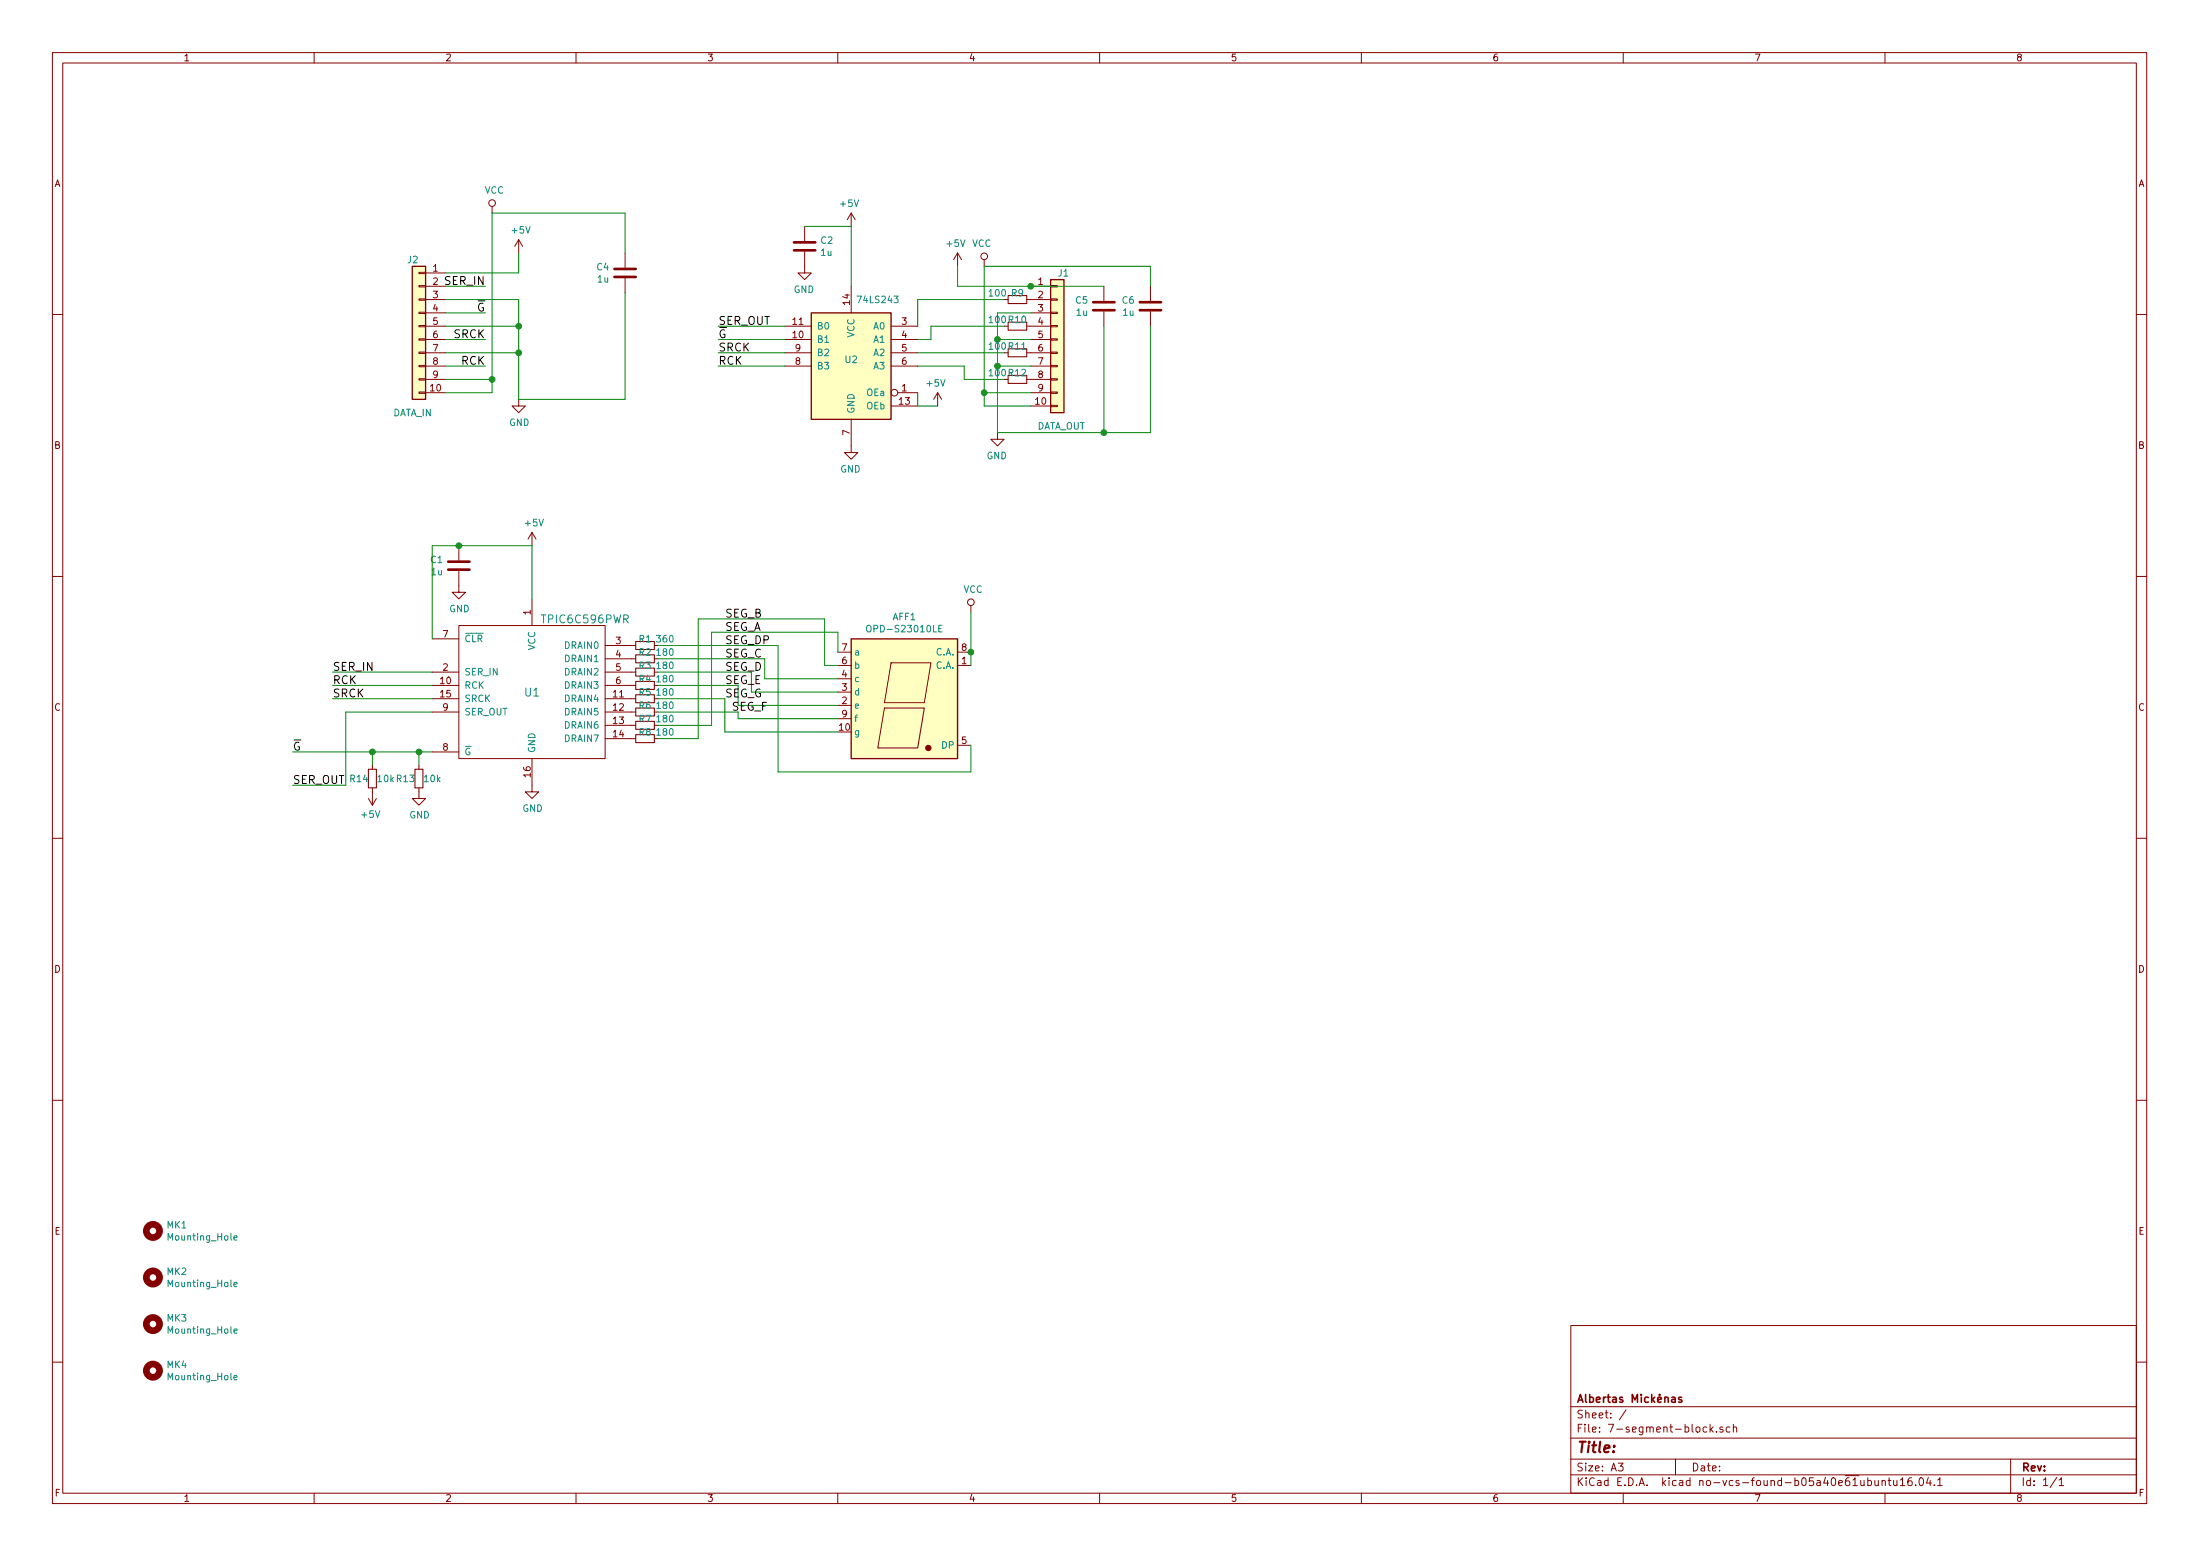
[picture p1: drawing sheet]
EESchema Schematic File Version 4
LIBS:power
LIBS:device
LIBS:linear
LIBS:regul
LIBS:adc-dac
LIBS:memory
LIBS:xilinx
LIBS:microcontrollers
LIBS:dsp
LIBS:microchip
LIBS:analog_switches
LIBS:motorola
LIBS:texas
LIBS:intel
LIBS:audio
LIBS:interface
LIBS:digital-audio
LIBS:philips
LIBS:cypress
LIBS:siliconi
LIBS:opto
LIBS:atmel
LIBS:contrib
LIBS:7-segment-block-cache
EELAYER 26 0
EELAYER END
$Descr A3 16535 11693
encoding utf-8
Sheet 1 1
Title ""
Date ""
Rev ""
Comp "Albertas Mickėnas"
Comment1 ""
Comment2 ""
Comment3 ""
Comment4 ""
$EndDescr
$Comp
L 7-seg:OPD-S23010LE AFF1
U 1 1
P 6800 5300
F 0 "AFF1" H 6800 5967 50  0000 C CNN
F 1 "OPD-S23010LE" H 6800 5876 50  0000 C CNN
F 2 "Displays_7-Segment:SBC18-11SURKCGKWA" H 6800 4800 50  0001 C CNN
F 3 "" H 6800 5300 50  0001 C CNN
F 4 "?" H 6800 5300 60  0001 C CNN "PartNo"
F 5 "?" H 6800 5300 60  0001 C CNN "Manufacturer"
F 6 "?" H 6800 5300 60  0001 C CNN "Distributor"
	1    6800 5300
	1    0    0    -1  
$EndComp
$Comp
L 7-seg:TPIC6C596PWR U1
U 1 1
P 4000 5200
F 0 "U1" H 4000 5200 60  0000 C CNN
F 1 "TPIC6C596PWR" H 4400 5750 60  0000 C CNN
F 2 "Housings_SOIC:SOIC-16_3.9x9.9mm_Pitch1.27mm" H 4000 5994 60  0001 C CNN
F 3 "" H 4000 5200 60  0000 C CNN
F 4 "?" H 4000 5200 60  0001 C CNN "PartNo"
F 5 "?" H 4000 5200 60  0001 C CNN "Manufacturer"
F 6 "?" H 4000 5200 60  0001 C CNN "Distributor"
	1    4000 5200
	1    0    0    -1  
$EndComp
$Comp
L device:C C1
U 1 1
P 3450 4250
F 0 "C1" H 3565 4296 50  0000 L CNN
F 1 "1u" H 3565 4205 50  0000 L CNN
F 2 "Capacitors_SMD:C_0805_HandSoldering" H 3488 4100 50  0001 C CNN
F 3 "" H 3450 4250 50  0001 C CNN
F 4 "?" H 3450 4250 60  0001 C CNN "PartNo"
F 5 "?" H 3450 4250 60  0001 C CNN "Manufacturer"
F 6 "?" H 3450 4250 60  0001 C CNN "Distributor"
	1    3450 4250
	-1   0    0    -1  
$EndComp
$Comp
L power:VCC #PWR01
U 1 1
P 3700 1600
F 0 "#PWR01" H 3700 1450 50  0001 C CNN
F 1 "VCC" H 3717 1773 50  0000 C CNN
F 2 "" H 3700 1600 50  0001 C CNN
F 3 "" H 3700 1600 50  0001 C CNN
	1    3700 1600
	1    0    0    -1  
$EndComp
$Comp
L power:+5V #PWR02
U 1 1
P 4000 4100
F 0 "#PWR02" H 4000 3950 50  0001 C CNN
F 1 "+5V" H 4015 4273 50  0000 C CNN
F 2 "" H 4000 4100 50  0001 C CNN
F 3 "" H 4000 4100 50  0001 C CNN
	1    4000 4100
	1    0    0    -1  
$EndComp
$Comp
L power:GND #PWR03
U 1 1
P 3450 4400
F 0 "#PWR03" H 3450 4150 50  0001 C CNN
F 1 "GND" H 3455 4227 50  0000 C CNN
F 2 "" H 3450 4400 50  0001 C CNN
F 3 "" H 3450 4400 50  0001 C CNN
	1    3450 4400
	1    0    0    -1  
$EndComp
$Comp
L power:GND #PWR04
U 1 1
P 4000 5900
F 0 "#PWR04" H 4000 5650 50  0001 C CNN
F 1 "GND" H 4005 5727 50  0000 C CNN
F 2 "" H 4000 5900 50  0001 C CNN
F 3 "" H 4000 5900 50  0001 C CNN
	1    4000 5900
	1    0    0    -1  
$EndComp
$Comp
L Connector:Conn_01x10 J2
U 1 1
P 3150 2450
F 0 "J2" H 3150 2950 50  0000 L CNN
F 1 "DATA_IN" H 3050 1800 50  0000 L CNN
F 2 "Connectors_IDC:IDC-Header_2x05_Pitch2.54mm_Straight" H 3150 2450 50  0001 C CNN
F 3 "~" H 3150 2450 50  0001 C CNN
F 4 "?" H 3150 2450 60  0001 C CNN "PartNo"
F 5 "?" H 3150 2450 60  0001 C CNN "Manufacturer"
F 6 "?" H 3150 2450 60  0001 C CNN "Distributor"
	1    3150 2450
	-1   0    0    -1  
$EndComp
$Comp
L power:GND #PWR05
U 1 1
P 3900 3000
F 0 "#PWR05" H 3900 2750 50  0001 C CNN
F 1 "GND" H 3905 2827 50  0000 C CNN
F 2 "" H 3900 3000 50  0001 C CNN
F 3 "" H 3900 3000 50  0001 C CNN
	1    3900 3000
	1    0    0    -1  
$EndComp
$Comp
L power:+5V #PWR06
U 1 1
P 3900 1900
F 0 "#PWR06" H 3900 1750 50  0001 C CNN
F 1 "+5V" H 3915 2073 50  0000 C CNN
F 2 "" H 3900 1900 50  0001 C CNN
F 3 "" H 3900 1900 50  0001 C CNN
	1    3900 1900
	1    0    0    -1  
$EndComp
$Comp
L Connector:Conn_01x10 J1
U 1 1
P 7950 2550
F 0 "J1" H 7950 3050 50  0000 L CNN
F 1 "DATA_OUT" H 7800 1900 50  0000 L CNN
F 2 "Connectors_IDC:IDC-Header_2x05_Pitch2.54mm_Straight" H 7950 2550 50  0001 C CNN
F 3 "~" H 7950 2550 50  0001 C CNN
F 4 "?" H 7950 2550 60  0001 C CNN "PartNo"
F 5 "?" H 7950 2550 60  0001 C CNN "Manufacturer"
F 6 "?" H 7950 2550 60  0001 C CNN "Distributor"
	1    7950 2550
	1    0    0    -1  
$EndComp
Text Label 2500 5050 0    60   ~ 0
SER_IN
Text Label 2500 5150 0    60   ~ 0
RCK
Text Label 2500 5250 0    60   ~ 0
SRCK
Text Label 2200 5650 0    60   ~ 0
~G
$Comp
L Mechanical:Mounting_Hole MK1
U 1 1
P 1150 9250
F 0 "MK1" H 1250 9296 50  0000 L CNN
F 1 "Mounting_Hole" H 1250 9205 50  0000 L CNN
F 2 "Mounting_Holes:MountingHole_3.2mm_M3" H 1150 9250 50  0001 C CNN
F 3 "" H 1150 9250 50  0001 C CNN
F 4 "?" H 1150 9250 60  0001 C CNN "PartNo"
F 5 "?" H 1150 9250 60  0001 C CNN "Manufacturer"
F 6 "?" H 1150 9250 60  0001 C CNN "Distributor"
	1    1150 9250
	1    0    0    -1  
$EndComp
$Comp
L Mechanical:Mounting_Hole MK2
U 1 1
P 1150 9600
F 0 "MK2" H 1250 9646 50  0000 L CNN
F 1 "Mounting_Hole" H 1250 9555 50  0000 L CNN
F 2 "Mounting_Holes:MountingHole_3.2mm_M3" H 1150 9600 50  0001 C CNN
F 3 "" H 1150 9600 50  0001 C CNN
F 4 "?" H 1150 9600 60  0001 C CNN "PartNo"
F 5 "?" H 1150 9600 60  0001 C CNN "Manufacturer"
F 6 "?" H 1150 9600 60  0001 C CNN "Distributor"
	1    1150 9600
	1    0    0    -1  
$EndComp
$Comp
L Mechanical:Mounting_Hole MK3
U 1 1
P 1150 9950
F 0 "MK3" H 1250 9996 50  0000 L CNN
F 1 "Mounting_Hole" H 1250 9905 50  0000 L CNN
F 2 "Mounting_Holes:MountingHole_3.2mm_M3" H 1150 9950 50  0001 C CNN
F 3 "" H 1150 9950 50  0001 C CNN
F 4 "?" H 1150 9950 60  0001 C CNN "PartNo"
F 5 "?" H 1150 9950 60  0001 C CNN "Manufacturer"
F 6 "?" H 1150 9950 60  0001 C CNN "Distributor"
	1    1150 9950
	1    0    0    -1  
$EndComp
$Comp
L Mechanical:Mounting_Hole MK4
U 1 1
P 1150 10300
F 0 "MK4" H 1250 10346 50  0000 L CNN
F 1 "Mounting_Hole" H 1250 10255 50  0000 L CNN
F 2 "Mounting_Holes:MountingHole_3.2mm_M3" H 1150 10300 50  0001 C CNN
F 3 "" H 1150 10300 50  0001 C CNN
F 4 "?" H 1150 10300 60  0001 C CNN "PartNo"
F 5 "?" H 1150 10300 60  0001 C CNN "Manufacturer"
F 6 "?" H 1150 10300 60  0001 C CNN "Distributor"
	1    1150 10300
	1    0    0    -1  
$EndComp
$Comp
L power:VCC #PWR07
U 1 1
P 7300 4600
F 0 "#PWR07" H 7300 4450 50  0001 C CNN
F 1 "VCC" H 7317 4773 50  0000 C CNN
F 2 "" H 7300 4600 50  0001 C CNN
F 3 "" H 7300 4600 50  0001 C CNN
	1    7300 4600
	1    0    0    -1  
$EndComp
$Comp
L device:R_Small R1
U 1 1
P 4850 4850
F 0 "R1" V 4800 4850 50  0000 C CNN
F 1 "360" V 4800 5000 50  0000 C CNN
F 2 "Resistors_SMD:R_0805_HandSoldering" H 4850 4850 50  0001 C CNN
F 3 "" H 4850 4850 50  0001 C CNN
F 4 "?" H 4850 4850 60  0001 C CNN "PartNo"
F 5 "?" H 4850 4850 60  0001 C CNN "Manufacturer"
F 6 "?" H 4850 4850 60  0001 C CNN "Distributor"
	1    4850 4850
	0    1    1    0   
$EndComp
$Comp
L device:R_Small R2
U 1 1
P 4850 4950
F 0 "R2" V 4800 4950 50  0000 C CNN
F 1 "180" V 4800 5100 50  0000 C CNN
F 2 "Resistors_SMD:R_0805_HandSoldering" H 4850 4950 50  0001 C CNN
F 3 "" H 4850 4950 50  0001 C CNN
F 4 "?" H 4850 4950 60  0001 C CNN "PartNo"
F 5 "?" H 4850 4950 60  0001 C CNN "Manufacturer"
F 6 "?" H 4850 4950 60  0001 C CNN "Distributor"
	1    4850 4950
	0    1    1    0   
$EndComp
$Comp
L device:R_Small R3
U 1 1
P 4850 5050
F 0 "R3" V 4800 5050 50  0000 C CNN
F 1 "180" V 4800 5200 50  0000 C CNN
F 2 "Resistors_SMD:R_0805_HandSoldering" H 4850 5050 50  0001 C CNN
F 3 "" H 4850 5050 50  0001 C CNN
F 4 "?" H 4850 5050 60  0001 C CNN "PartNo"
F 5 "?" H 4850 5050 60  0001 C CNN "Manufacturer"
F 6 "?" H 4850 5050 60  0001 C CNN "Distributor"
	1    4850 5050
	0    1    1    0   
$EndComp
$Comp
L device:R_Small R4
U 1 1
P 4850 5150
F 0 "R4" V 4800 5150 50  0000 C CNN
F 1 "180" V 4800 5300 50  0000 C CNN
F 2 "Resistors_SMD:R_0805_HandSoldering" H 4850 5150 50  0001 C CNN
F 3 "" H 4850 5150 50  0001 C CNN
F 4 "?" H 4850 5150 60  0001 C CNN "PartNo"
F 5 "?" H 4850 5150 60  0001 C CNN "Manufacturer"
F 6 "?" H 4850 5150 60  0001 C CNN "Distributor"
	1    4850 5150
	0    1    1    0   
$EndComp
$Comp
L device:R_Small R5
U 1 1
P 4850 5250
F 0 "R5" V 4800 5250 50  0000 C CNN
F 1 "180" V 4800 5400 50  0000 C CNN
F 2 "Resistors_SMD:R_0805_HandSoldering" H 4850 5250 50  0001 C CNN
F 3 "" H 4850 5250 50  0001 C CNN
F 4 "?" H 4850 5250 60  0001 C CNN "PartNo"
F 5 "?" H 4850 5250 60  0001 C CNN "Manufacturer"
F 6 "?" H 4850 5250 60  0001 C CNN "Distributor"
	1    4850 5250
	0    1    1    0   
$EndComp
$Comp
L device:R_Small R6
U 1 1
P 4850 5350
F 0 "R6" V 4800 5350 50  0000 C CNN
F 1 "180" V 4800 5500 50  0000 C CNN
F 2 "Resistors_SMD:R_0805_HandSoldering" H 4850 5350 50  0001 C CNN
F 3 "" H 4850 5350 50  0001 C CNN
F 4 "?" H 4850 5350 60  0001 C CNN "PartNo"
F 5 "?" H 4850 5350 60  0001 C CNN "Manufacturer"
F 6 "?" H 4850 5350 60  0001 C CNN "Distributor"
	1    4850 5350
	0    1    1    0   
$EndComp
$Comp
L device:R_Small R7
U 1 1
P 4850 5450
F 0 "R7" V 4800 5450 50  0000 C CNN
F 1 "180" V 4800 5600 50  0000 C CNN
F 2 "Resistors_SMD:R_0805_HandSoldering" H 4850 5450 50  0001 C CNN
F 3 "" H 4850 5450 50  0001 C CNN
F 4 "?" H 4850 5450 60  0001 C CNN "PartNo"
F 5 "?" H 4850 5450 60  0001 C CNN "Manufacturer"
F 6 "?" H 4850 5450 60  0001 C CNN "Distributor"
	1    4850 5450
	0    1    1    0   
$EndComp
$Comp
L device:R_Small R8
U 1 1
P 4850 5550
F 0 "R8" V 4800 5550 50  0000 C CNN
F 1 "180" V 4800 5700 50  0000 C CNN
F 2 "Resistors_SMD:R_0805_HandSoldering" H 4850 5550 50  0001 C CNN
F 3 "" H 4850 5550 50  0001 C CNN
F 4 "?" H 4850 5550 60  0001 C CNN "PartNo"
F 5 "?" H 4850 5550 60  0001 C CNN "Manufacturer"
F 6 "?" H 4850 5550 60  0001 C CNN "Distributor"
	1    4850 5550
	0    1    1    0   
$EndComp
$Comp
L power:GND #PWR08
U 1 1
P 6400 3350
F 0 "#PWR08" H 6400 3100 50  0001 C CNN
F 1 "GND" H 6405 3177 50  0000 C CNN
F 2 "" H 6400 3350 50  0001 C CNN
F 3 "" H 6400 3350 50  0001 C CNN
	1    6400 3350
	-1   0    0    -1  
$EndComp
Wire Wire Line
	7300 5600 7300 5800
Wire Wire Line
	4950 5150 5550 5150
Wire Wire Line
	5550 5150 5550 5300
Wire Wire Line
	5550 5300 6300 5300
Wire Wire Line
	4950 5050 5650 5050
Wire Wire Line
	5650 5050 5650 5200
Wire Wire Line
	5650 5200 6300 5200
Wire Wire Line
	6300 5100 5750 5100
Wire Wire Line
	5750 5100 5750 4950
Wire Wire Line
	5750 4950 4950 4950
Wire Wire Line
	4950 4850 5850 4850
Wire Wire Line
	5850 4850 5850 5800
Wire Wire Line
	5850 5800 7300 5800
Wire Wire Line
	4950 5250 5450 5250
Wire Wire Line
	5450 5250 5450 5500
Wire Wire Line
	5450 5500 6300 5500
Wire Wire Line
	4950 5350 5550 5350
Wire Wire Line
	5550 5350 5550 5400
Wire Wire Line
	5550 5400 6300 5400
Wire Wire Line
	4950 5450 5350 5450
Wire Wire Line
	5350 5450 5350 4750
Wire Wire Line
	5350 4750 6300 4750
Wire Wire Line
	6300 4750 6300 4900
Wire Wire Line
	4950 5550 5250 5550
Wire Wire Line
	5250 5550 5250 4650
Wire Wire Line
	5250 4650 6200 4650
Wire Wire Line
	6200 4650 6200 5000
Wire Wire Line
	6200 5000 6300 5000
Wire Wire Line
	3250 4100 3450 4100
Wire Wire Line
	4000 4100 4000 4500
Wire Wire Line
	3350 2450 3900 2450
Wire Wire Line
	3350 2250 3900 2250
Connection ~ 3900 2450
Wire Wire Line
	3350 2350 3650 2350
Wire Wire Line
	2500 5150 3250 5150
Wire Wire Line
	3350 2150 3650 2150
Wire Wire Line
	2500 5050 3250 5050
Wire Wire Line
	2200 5650 2800 5650
Wire Wire Line
	3900 2250 3900 2450
Wire Wire Line
	3350 2050 3900 2050
Wire Wire Line
	3900 2050 3900 1900
Wire Wire Line
	3700 1600 3700 2850
Wire Wire Line
	3350 2850 3700 2850
Wire Wire Line
	3350 2950 3700 2950
Connection ~ 3700 2850
Wire Wire Line
	3250 5350 2600 5350
Wire Wire Line
	2600 5350 2600 5900
Wire Wire Line
	2200 5900 2600 5900
Wire Wire Line
	7300 4600 7300 4900
Connection ~ 7300 4900
Wire Wire Line
	3350 2650 3900 2650
Connection ~ 3900 2650
Wire Wire Line
	3350 2750 3650 2750
$Comp
L power:+5V #PWR09
U 1 1
P 7200 2000
F 0 "#PWR09" H 7200 1850 50  0001 C CNN
F 1 "+5V" H 7215 2173 50  0000 C CNN
F 2 "" H 7200 2000 50  0001 C CNN
F 3 "" H 7200 2000 50  0001 C CNN
	1    7200 2000
	-1   0    0    -1  
$EndComp
Wire Wire Line
	7200 2150 7750 2150
Wire Wire Line
	7200 2150 7200 2000
$Comp
L power:VCC #PWR010
U 1 1
P 7400 2000
F 0 "#PWR010" H 7400 1850 50  0001 C CNN
F 1 "VCC" H 7417 2173 50  0000 C CNN
F 2 "" H 7400 2000 50  0001 C CNN
F 3 "" H 7400 2000 50  0001 C CNN
	1    7400 2000
	-1   0    0    -1  
$EndComp
Wire Wire Line
	7400 2000 7400 2950
Wire Wire Line
	7750 2950 7400 2950
Wire Wire Line
	7750 3050 7400 3050
Connection ~ 7400 2950
$Comp
L power:GND #PWR011
U 1 1
P 7500 3250
F 0 "#PWR011" H 7500 3000 50  0001 C CNN
F 1 "GND" H 7505 3077 50  0000 C CNN
F 2 "" H 7500 3250 50  0001 C CNN
F 3 "" H 7500 3250 50  0001 C CNN
	1    7500 3250
	-1   0    0    -1  
$EndComp
Wire Wire Line
	7750 2350 7500 2350
Wire Wire Line
	7500 2350 7500 2550
Wire Wire Line
	7750 2550 7500 2550
Connection ~ 7500 2550
Wire Wire Line
	7750 2750 7500 2750
Connection ~ 7500 2750
$Comp
L device:R_Small R9
U 1 1
P 7650 2250
F 0 "R9" V 7600 2250 50  0000 C CNN
F 1 "100" V 7600 2400 50  0000 C CNN
F 2 "Resistors_SMD:R_0805_HandSoldering" H 7650 2250 50  0001 C CNN
F 3 "" H 7650 2250 50  0001 C CNN
F 4 "?" H 7650 2250 60  0001 C CNN "PartNo"
F 5 "?" H 7650 2250 60  0001 C CNN "Manufacturer"
F 6 "?" H 7650 2250 60  0001 C CNN "Distributor"
	1    7650 2250
	0    -1   1    0   
$EndComp
$Comp
L device:R_Small R10
U 1 1
P 7650 2450
F 0 "R10" V 7600 2450 50  0000 C CNN
F 1 "100" V 7600 2600 50  0000 C CNN
F 2 "Resistors_SMD:R_0805_HandSoldering" H 7650 2450 50  0001 C CNN
F 3 "" H 7650 2450 50  0001 C CNN
F 4 "?" H 7650 2450 60  0001 C CNN "PartNo"
F 5 "?" H 7650 2450 60  0001 C CNN "Manufacturer"
F 6 "?" H 7650 2450 60  0001 C CNN "Distributor"
	1    7650 2450
	0    -1   1    0   
$EndComp
$Comp
L device:R_Small R11
U 1 1
P 7650 2650
F 0 "R11" V 7600 2650 50  0000 C CNN
F 1 "100" V 7600 2800 50  0000 C CNN
F 2 "Resistors_SMD:R_0805_HandSoldering" H 7650 2650 50  0001 C CNN
F 3 "" H 7650 2650 50  0001 C CNN
F 4 "?" H 7650 2650 60  0001 C CNN "PartNo"
F 5 "?" H 7650 2650 60  0001 C CNN "Manufacturer"
F 6 "?" H 7650 2650 60  0001 C CNN "Distributor"
	1    7650 2650
	0    -1   1    0   
$EndComp
$Comp
L device:R_Small R12
U 1 1
P 7650 2850
F 0 "R12" V 7600 2850 50  0000 C CNN
F 1 "100" V 7600 3000 50  0000 C CNN
F 2 "Resistors_SMD:R_0805_HandSoldering" H 7650 2850 50  0001 C CNN
F 3 "" H 7650 2850 50  0001 C CNN
F 4 "?" H 7650 2850 60  0001 C CNN "PartNo"
F 5 "?" H 7650 2850 60  0001 C CNN "Manufacturer"
F 6 "?" H 7650 2850 60  0001 C CNN "Distributor"
	1    7650 2850
	0    -1   1    0   
$EndComp
Wire Wire Line
	7550 2250 6900 2250
Wire Wire Line
	7550 2450 7000 2450
Wire Wire Line
	7550 2650 6900 2650
Wire Wire Line
	7550 2850 7250 2850
Text Label 2200 5900 0    60   ~ 0
SER_OUT
Wire Wire Line
	2500 5250 3250 5250
Text Label 3650 2550 2    60   ~ 0
SRCK
Text Label 3650 2750 2    60   ~ 0
RCK
Text Label 3650 2150 2    60   ~ 0
SER_IN
Wire Wire Line
	3650 2550 3350 2550
Text Label 3650 2350 2    60   ~ 0
~G
$Comp
L Logic_74xx:74LS243 U2
U 1 1
P 6400 2750
F 0 "U2" H 6400 2800 50  0000 C CNN
F 1 "74LS243" H 6200 3250 50  0000 C CNN
F 2 "Housings_SOIC:SOIC-14_3.9x8.7mm_Pitch1.27mm" H 6400 2750 50  0001 C CNN
F 3 "http://www.ti.com/lit/gpn/sn74LS243" H 6400 2750 50  0001 C CNN
F 4 "?" H 6400 2750 60  0001 C CNN "PartNo"
F 5 "?" H 6400 2750 60  0001 C CNN "Manufacturer"
F 6 "?" H 6400 2750 60  0001 C CNN "Distributor"
	1    6400 2750
	-1   0    0    -1  
$EndComp
Wire Wire Line
	5900 2450 5400 2450
Text Label 5400 2450 0    60   ~ 0
SER_OUT
Text Label 5400 2750 0    60   ~ 0
RCK
Wire Wire Line
	5400 2550 5900 2550
Wire Wire Line
	5900 2650 5400 2650
Text Label 5400 2650 0    60   ~ 0
SRCK
Wire Wire Line
	5900 2750 5400 2750
Text Label 5400 2550 0    60   ~ 0
~G
Wire Wire Line
	6900 2450 6900 2250
Wire Wire Line
	7000 2450 7000 2550
Wire Wire Line
	7000 2550 6900 2550
Wire Wire Line
	6900 2750 7250 2750
Wire Wire Line
	7250 2750 7250 2850
$Comp
L power:+5V #PWR012
U 1 1
P 6400 1700
F 0 "#PWR012" H 6400 1550 50  0001 C CNN
F 1 "+5V" H 6415 1873 50  0000 C CNN
F 2 "" H 6400 1700 50  0001 C CNN
F 3 "" H 6400 1700 50  0001 C CNN
	1    6400 1700
	-1   0    0    -1  
$EndComp
Wire Wire Line
	6400 1700 6400 2150
$Comp
L device:C C2
U 1 1
P 6050 1850
F 0 "C2" H 6165 1896 50  0000 L CNN
F 1 "1u" H 6165 1805 50  0000 L CNN
F 2 "Capacitors_SMD:C_0805_HandSoldering" H 6088 1700 50  0001 C CNN
F 3 "" H 6050 1850 50  0001 C CNN
F 4 "?" H 6050 1850 60  0001 C CNN "PartNo"
F 5 "?" H 6050 1850 60  0001 C CNN "Manufacturer"
F 6 "?" H 6050 1850 60  0001 C CNN "Distributor"
	1    6050 1850
	1    0    0    -1  
$EndComp
Wire Wire Line
	6400 1700 6050 1700
$Comp
L power:GND #PWR013
U 1 1
P 6050 2000
F 0 "#PWR013" H 6050 1750 50  0001 C CNN
F 1 "GND" H 6055 1827 50  0000 C CNN
F 2 "" H 6050 2000 50  0001 C CNN
F 3 "" H 6050 2000 50  0001 C CNN
	1    6050 2000
	-1   0    0    -1  
$EndComp
$Comp
L power:+5V #PWR014
U 1 1
P 7050 3050
F 0 "#PWR014" H 7050 2900 50  0001 C CNN
F 1 "+5V" H 7065 3223 50  0000 C CNN
F 2 "" H 7050 3050 50  0001 C CNN
F 3 "" H 7050 3050 50  0001 C CNN
	1    7050 3050
	-1   0    0    -1  
$EndComp
Wire Wire Line
	7050 3050 6900 3050
Wire Wire Line
	6900 3050 6900 2950
Text Label 5450 4650 0    60   ~ 0
SEG_B
Text Label 5450 4750 0    60   ~ 0
SEG_A
Text Label 5450 4850 0    60   ~ 0
SEG_DP
Text Label 5450 4950 0    60   ~ 0
SEG_C
Text Label 5450 5050 0    60   ~ 0
SEG_D
Text Label 5450 5150 0    60   ~ 0
SEG_E
Text Label 5450 5250 0    60   ~ 0
SEG_G
Text Label 5500 5350 0    60   ~ 0
SEG_F
Wire Wire Line
	3900 3000 4700 3000
$Comp
L device:C C5
U 1 1
P 8300 2300
F 0 "C5" H 8415 2346 50  0000 L CNN
F 1 "1u" H 8415 2255 50  0000 L CNN
F 2 "Capacitors_SMD:C_0805_HandSoldering" H 8338 2150 50  0001 C CNN
F 3 "" H 8300 2300 50  0001 C CNN
F 4 "?" H 8300 2300 60  0001 C CNN "PartNo"
F 5 "?" H 8300 2300 60  0001 C CNN "Manufacturer"
F 6 "?" H 8300 2300 60  0001 C CNN "Distributor"
	1    8300 2300
	-1   0    0    -1  
$EndComp
Connection ~ 7750 2150
Wire Wire Line
	8300 2450 8300 3250
Wire Wire Line
	7500 3250 8300 3250
$Comp
L device:C C4
U 1 1
P 4700 2050
F 0 "C4" H 4815 2096 50  0000 L CNN
F 1 "1u" H 4815 2005 50  0000 L CNN
F 2 "Capacitors_SMD:C_0805_HandSoldering" H 4738 1900 50  0001 C CNN
F 3 "" H 4700 2050 50  0001 C CNN
F 4 "?" H 4700 2050 60  0001 C CNN "PartNo"
F 5 "?" H 4700 2050 60  0001 C CNN "Manufacturer"
F 6 "?" H 4700 2050 60  0001 C CNN "Distributor"
	1    4700 2050
	-1   0    0    -1  
$EndComp
Wire Wire Line
	3700 1600 4700 1600
Wire Wire Line
	4700 1600 4700 1900
Wire Wire Line
	4700 2200 4700 3000
$Comp
L device:C C6
U 1 1
P 8650 2300
F 0 "C6" H 8765 2346 50  0000 L CNN
F 1 "1u" H 8765 2255 50  0000 L CNN
F 2 "Capacitors_SMD:C_0805_HandSoldering" H 8688 2150 50  0001 C CNN
F 3 "" H 8650 2300 50  0001 C CNN
F 4 "?" H 8650 2300 60  0001 C CNN "PartNo"
F 5 "?" H 8650 2300 60  0001 C CNN "Manufacturer"
F 6 "?" H 8650 2300 60  0001 C CNN "Distributor"
	1    8650 2300
	-1   0    0    -1  
$EndComp
Wire Wire Line
	7400 2000 8650 2000
Wire Wire Line
	8650 2000 8650 2150
Wire Wire Line
	8650 2450 8650 3250
Connection ~ 8300 3250
Wire Wire Line
	3250 4800 3250 4100
Connection ~ 3450 4100
$Comp
L device:R_Small R13
U 1 1
P 3150 5850
F 0 "R13" H 3250 5850 50  0000 C CNN
F 1 "10k" H 3050 5850 50  0000 C CNN
F 2 "Resistors_SMD:R_0805_HandSoldering" H 3150 5850 50  0001 C CNN
F 3 "" H 3150 5850 50  0001 C CNN
F 4 "?" H 3150 5850 60  0001 C CNN "PartNo"
F 5 "?" H 3150 5850 60  0001 C CNN "Manufacturer"
F 6 "?" H 3150 5850 60  0001 C CNN "Distributor"
	1    3150 5850
	-1   0    0    -1  
$EndComp
Wire Wire Line
	3150 5750 3150 5650
Connection ~ 3150 5650
$Comp
L power:GND #PWR015
U 1 1
P 3150 5950
F 0 "#PWR015" H 3150 5700 50  0001 C CNN
F 1 "GND" H 3155 5777 50  0000 C CNN
F 2 "" H 3150 5950 50  0001 C CNN
F 3 "" H 3150 5950 50  0001 C CNN
	1    3150 5950
	1    0    0    -1  
$EndComp
Wire Wire Line
	3900 2450 3900 2650
Wire Wire Line
	3700 2850 3700 2950
Wire Wire Line
	7300 4900 7300 5000
Wire Wire Line
	3900 2650 3900 3000
Wire Wire Line
	7400 2950 7400 3050
Wire Wire Line
	7500 2550 7500 2750
Wire Wire Line
	7500 2750 7500 3250
Wire Wire Line
	7750 2150 8300 2150
Wire Wire Line
	8300 3250 8650 3250
Wire Wire Line
	3450 4100 4000 4100
Wire Wire Line
	3150 5650 3250 5650
$Comp
L power:+5V #PWR016
U 1 1
P 2800 5950
F 0 "#PWR016" H 2800 5800 50  0001 C CNN
F 1 "+5V" H 2815 6123 50  0000 C CNN
F 2 "" H 2800 5950 50  0001 C CNN
F 3 "" H 2800 5950 50  0001 C CNN
	1    2800 5950
	-1   0    0    1   
$EndComp
$Comp
L device:R_Small R14
U 1 1
P 2800 5850
F 0 "R14" H 2900 5850 50  0000 C CNN
F 1 "10k" H 2700 5850 50  0000 C CNN
F 2 "Resistors_SMD:R_0805_HandSoldering" H 2800 5850 50  0001 C CNN
F 3 "" H 2800 5850 50  0001 C CNN
F 4 "?" H 2800 5850 60  0001 C CNN "PartNo"
F 5 "?" H 2800 5850 60  0001 C CNN "Manufacturer"
F 6 "?" H 2800 5850 60  0001 C CNN "Distributor"
	1    2800 5850
	-1   0    0    -1  
$EndComp
Wire Wire Line
	2800 5750 2800 5650
Connection ~ 2800 5650
Wire Wire Line
	2800 5650 3150 5650
$EndSCHEMATC
